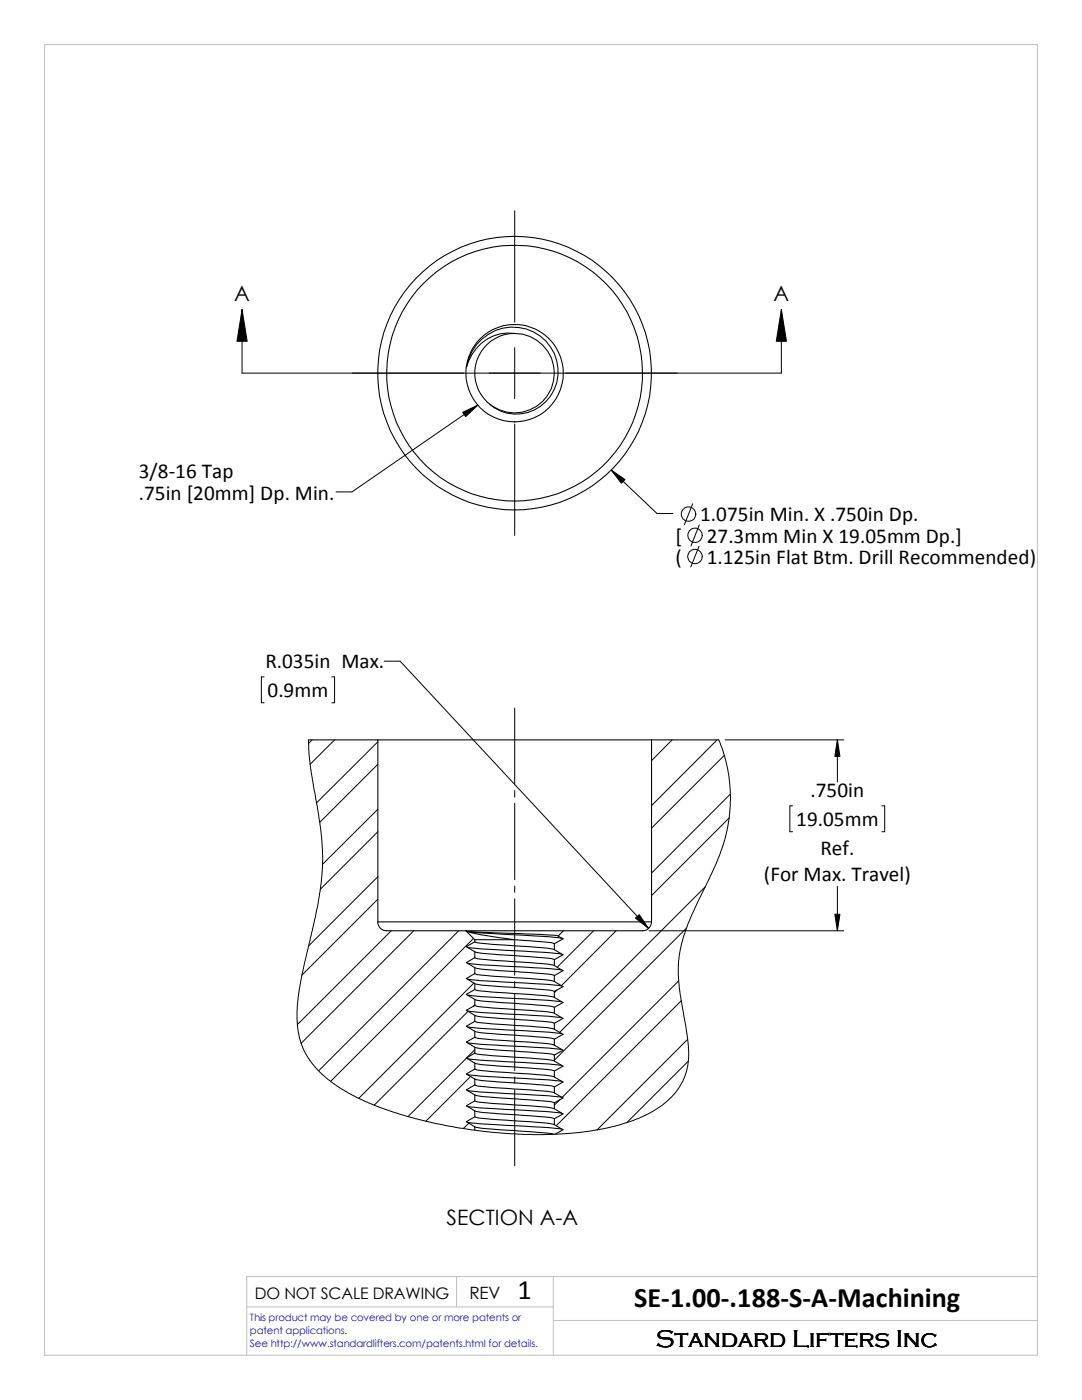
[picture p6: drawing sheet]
<svg xmlns="http://www.w3.org/2000/svg" width="216mm" height="279mm" viewBox="0 0 216 279" stroke-linecap="round" stroke-linejoin="round" font-family="sans-serif">
<path d="M8.9 8.9h198.1v261.6h-198.1zM91.1 254.8v6M110.4 254.8v15.7M207 254.8h-157.8v15.7M49.2 260.8h61.2M110.4 263.5h96.6" fill="none" stroke="#c0c0c0" stroke-width=".2"/>
<g fill="none" stroke="#000" stroke-width=".2">
<path d="M102.7 42.1v22.2M48.3 61.8l1 6.3h-2zM48.3 61.8v12.7h107.6v-12.7M102.7 69.4v10.1M155.9 61.8l1 6.3h-2zM92.3 82.3l3-1.4-2.4 2.2zM95.3 80.9l-25.1 17.3h-3.1M102.7 84.6v22.2M122 93.8l2.7 1.9-.7 .7zM122 93.8l9.1 8.7h3.2M138.2 100.5l-1.6 4.2M139.5 109l-1.7 4.2"/>
<path d="M139.5 104.8l-1.6 4.1M52.7 135.1h-.5v5.2h.5M66.2 135.1h.6v5.2h-.6M76.7 132h3.1l49.6 53.3M61.6 147.7v2.6l.4 3.1 2 12.2 .3 3.9 .1 2.5-.3 3.8-.6 4.4-3.3 14.6-.8 5.6-.1 3.3 .2 2.1 .6 2.4 1.2 2.6 1.1 1.5 1.8 2 3.4 2.7 3.7 2.1 5.6 2.3 6 1.9 7.8 1.7 7.4 1 8.2 .4 5.8-.1 5.5-.5 4.8-1 4-1.2 3-1.3 2.9-1.9 2.2-2 1-1.3 .8-1.5 .6-1.6 .3-1.4 .2-3-.3-3.1-1.4-8-.3-2.6-.1-3.2 .4-3.1 .6-2.4 1-3 1.9-4.2 3.4-7 1.1-2.7 1.2-4 .6-3.4 .3-4.2-.3-3.8-.8-3.8-1.3-3.4M62.3 147.7l-.7 .7M66.8 147.7l-4.9 4.8M75.4 148l-12.2 12.2M75.4 152.5l-11.6 11.6M102.7 141.3v15.2M102.7 157.8v1.2M134.1 147.7l-4.1 4.1"/>
<path d="M143.1 147.7l-13.1 13.1M144.5 150.7l-14.5 14.6M144.7 147.7h23.7M145.7 158.5l-15.7 15.7M167.1 147.7l.5 3.3h-1zM167.1 147.7v8.3M75.4 161.5l-11.1 11M75.4 175l-13.8 13.8M75.4 166l-11.5 11.5M75.4 179.5l-15.2 15.1M102.7 160.3v15.3M102.7 176.8v1.3"/>
<path d="M102.7 179.4v15.2M140.7 177l-29 29M145.5 163.2l-15.5 15.5M158.2 160.8h-.6v5.2h.6M167.1 176.9v8.9M176 160.8h.5v5.2h-.5M78.1 185.8l-18.7 18.7M82.5 185.8l-22.4 22.4M91.5 185.8l-27.9 27.9M94.5 187.3l-28.5 28.5M94.6 196.2l-23 23M102.7 195.9v1.2"/>
<path d="M102.7 198.4v15.3M111.2 197.6l-.6 .5M118.4 185.8l-7.2 7.2M122.9 185.8l-10.9 10.9M126.8 183.2l.8-.7 1.8 2.8zM129.5 185.8h38.9M135.4 195.7l-23.2 23.3M135.9 199.7l-24.9 25M137 185.2l-26.4 26.4M166.6 182.5h1l-.5 3.3zM93 211.2l-11.6 11.6M93.4 201.8l-18.7 18.8"/>
<path d="M93.9 214.8l-8.9 9M94.7 209.5l-1.6 1.6M94.7 200.5l-.3 .4M102.7 214.9v1.3M102.7 217.5v15.2M111.7 219.5l-1.1 1.1M137.2 207.4l-18.1 18.1M137.3 211.8l-12.2 12.2M93.6 224.2l-1.1 1"/>
<circle cx="137.4" cy="102.6" r="1.45"/>
<circle cx="138.7" cy="106.8" r="1.44"/>
<circle cx="138.7" cy="111.1" r="1.44"/>
</g>
<g fill="none" stroke="#000" stroke-width=".21">
<path d="M96.1 67.7a9 9 0 0 1 11.9-.4 9 9 0 0 1 1.9 11.7 8.2 8.2 0 0 1-11.3 2.4 8.2 8.2 0 0 1-2.6-11.2 8 8 0 0 1 6.6-3.7 8.7 8.7 0 0 0-9.5 6.7 9.5 9.5 0 0 1 3-5.5zM102.4 66.5h.3M102.6 66.5a7.9 7.9 0 0 1 7.6 10.6 7.9 7.9 0 0 1-12.5 3.5M61.6 147.7h81.8M75.4 147.7v36.3M130 147.7v36.3M75.4 184a1.74 1.74 0 0 0 1.8 1.8h51a1.81 1.81 0 0 0 1.8-1.8M75.4 184h54.6M93 185.8l1.7 1.7M93.1 185.8a51.2 51.2 0 0 0 9.5 1.7M93.1 185.8l11.9 .6a33.8 33.8 0 0 1 6.4 .4M93.1 185.8a72 72 0 0 0 9.6 .8l6.8 .3 2.8 .4"/>
<path d="M93.3 189.1l2.5 .3 13.7 .7 2.6 .3M93.3 192.2l2.5 .3 13.7 .8 2.6 .3M93.3 195.4l2.5 .3 13.7 .8 2.6 .3M93.3 198.6l2.5 .3 13.7 .7 2.6 .3M94.7 188l1.4 .3 6.6 .5a42.3 42.3 0 0 1 7.9 .7M94.7 191.1l1.4 .3 6.6 .5a42.3 42.3 0 0 1 7.9 .8M94.7 189.9a86.5 86.5 0 0 0 11 1l4.3 .4 .6 .2M94.7 194.3l1.4 .3 6.6 .5a42.3 42.3 0 0 1 7.9 .8M94.7 193.1a86.5 86.5 0 0 0 11 1l4.3 .4 .6 .2M94.7 197.5l1.4 .3 6.6 .5a42.3 42.3 0 0 1 7.9 .8M94.7 196.3a86.5 86.5 0 0 0 11 1l4.3 .4 .6 .2M94.7 199.5a86.5 86.5 0 0 0 11 .9l4.3 .4 .6 .2"/>
<path d="M94.7 188l-1.7 .9 1.7 1M94.7 191.1l-1.7 1 1.7 1M94.7 194.3l-1.7 1 1.7 1M94.7 197.5l-1.7 1 1.7 1M94.7 187.5h7.9M94.7 187.5v.5M94.7 189.9v1.2M94.7 193.1v1.2M94.7 196.3v1.2M94.7 199.5v1.2M102.6 187.5l6.7 .5 1.3 .3M110.6 189.5l1.8 1-1.8 1"/>
<path d="M110.6 192.7l1.8 1-1.8 1M110.6 195.9l1.8 1-1.8 1M110.6 199.1l1.8 1-1.8 .9M110.6 188.3v1.2M110.6 191.5v1.2M110.6 194.7v1.2M110.6 197.9v1.2M111.4 186.8l1 .6-1.8 .9M112.4 185.8l-1 1M93.3 201.8l2.5 .3 13.7 .7 2.6 .3M93.3 204.9l2.5 .3 13.7 .8 2.6 .3M93.3 208.1l2.5 .3 13.7 .8 2.6 .3"/>
<path d="M93.3 211.3l2.5 .3 13.7 .7 2.6 .3M93.3 214.5l2.5 .3 13.7 .7 2.6 .3M93.3 217.6l2.5 .3 13.7 .8 2.6 .3M94.7 200.7l1.4 .3 6.6 .5a42.3 42.3 0 0 1 7.9 .7M94.7 203.8l1.4 .3 6.6 .5a42.3 42.3 0 0 1 7.9 .8M94.7 202.6a86.5 86.5 0 0 0 11 1l4.3 .4 .6 .2M94.7 207l1.4 .3 6.6 .5a42.3 42.3 0 0 1 7.9 .8M94.7 205.8a86.5 86.5 0 0 0 11 1l4.3 .4 .6 .2M94.7 210.2l1.4 .3 6.6 .5a42.3 42.3 0 0 1 7.9 .8M94.7 209a86.5 86.5 0 0 0 11 1l4.3 .4 .6 .2M94.7 213.4l1.4 .3 6.6 .5a42.3 42.3 0 0 1 7.9 .7M94.7 212.2a86.5 86.5 0 0 0 11 .9l4.3 .4 .6 .2"/>
<path d="M94.7 216.5l1.4 .3 6.6 .5a42.3 42.3 0 0 1 7.9 .8M94.7 215.3a86.5 86.5 0 0 0 11 1l4.3 .4 .6 .2M94.7 219.7l1.4 .3 6.6 .5a42.3 42.3 0 0 1 7.9 .8M94.7 218.5a86.5 86.5 0 0 0 11 1l4.3 .4 .6 .2M94.7 200.7l-1.7 .9 1.7 1M94.7 203.8l-1.7 1 1.7 1M94.7 207l-1.7 1 1.7 1M94.7 210.2l-1.7 1 1.7 1M94.7 213.4l-1.7 .9 1.7 1M94.7 216.5l-1.7 1 1.7 1M94.7 219.7l-1.7 1 1.7 1M94.7 202.6v1.2"/>
<path d="M94.7 205.8v1.2M94.7 209v1.2M94.7 212.2v1.2M94.7 215.3v1.2M94.7 218.5v1.2M110.6 202.2l1.8 1-1.8 1M110.6 205.4l1.8 1-1.8 1M110.6 208.6l1.8 1-1.8 1M110.6 211.8l1.8 1-1.8 .9M110.6 214.9l1.8 1-1.8 1M110.6 218.1l1.8 1-1.8 1M110.6 201v1.2"/>
<path d="M110.6 204.2v1.2M110.6 207.4v1.2M110.6 210.6v1.2M110.6 213.7v1.2M110.6 216.9v1.2M93.3 220.8l2.5 .3 13.7 .8 2.6 .3M93.3 224l2.5 .3 13.7 .7 2.6 .3M94.7 222.9l1.4 .3 6.6 .5a42.3 42.3 0 0 1 7.9 .8M94.7 221.7a86.5 86.5 0 0 0 11 1l4.3 .4 .6 .2M94.7 224.9a86.5 86.5 0 0 0 11 .9l4.8 .6M94.7 222.9l-1.7 1 1.7 1M94.7 221.7v1.2"/>
<path d="M94.7 224.9v.7M110.6 221.3l1.8 1-1.8 1M110.6 224.5l1.8 1-1.7 .9M110.6 220.1v1.2M110.6 223.3v1.2"/>
<circle cx="102.7" cy="74.5" r="27.3"/>
<circle cx="102.7" cy="74.5" r="25.5"/>
<circle cx="102.7" cy="74.5" r="9.7"/>
</g>
<path d="M48.3 61.8l1 6.3h-2zM155.9 61.8l1 6.3h-2zM92.3 82.3l3-1.4-2.4 2.2zM122 93.8l2.7 1.9-.7 .7zM167.1 147.7l.5 3.3h-1zM126.8 183.2l.8-.7 1.8 2.8zM166.6 182.5h1l-.5 3.3z" fill="#000"/>
<g font-size="5.6">
<text x="103.3" y="259.2">1</text>
<text x="126.5" y="260.8">SE-1.00-.188-S-A-Machining</text>
</g>
<text font-size="4.9" x="130.9" y="268.7">Standard Lifters Inc</text>
<g font-size="4.2">
<text x="46.7" y="60.1">A</text>
<text x="154.3" y="60.1">A</text>
<text x="27.7" y="95.5">3/8-16 Tap</text>
<text x="27.7" y="99.7">.75in [20mm] Dp. Min.</text>
<text x="139.7" y="104.1">1.075in Min. X .750in Dp.</text>
<text x="134.8" y="112.5">(</text>
<text x="134.8" y="108.3">[</text>
<text x="141" y="108.3">27.3mm Min X 19.05mm Dp.]</text>
<text x="141" y="112.5">1.125in Flat Btm. Drill Recommended)</text>
<text x="53" y="133.4">R.035in Max.</text>
<text x="53.4" y="139.1">0.9mm</text>
<text x="161.7" y="159.1">.750in</text>
<text x="158.9" y="164.8">19.05mm</text>
<text x="163.7" y="170.6">Ref.</text>
<text x="152.4" y="175.7">(For Max. Travel)</text>
<text x="89.1" y="244.5">SECTION A-A</text>
</g>
<text font-size="3.4" x="93.7" y="259.2">REV</text>
<text font-size="3.2" x="50.8" y="259.2">DO NOT SCALE DRAWING</text>
<g font-size="2" fill="#00f">
<text x="49.9" y="263.7">This product may be covered by one or more patents or</text>
<text x="49.9" y="266.2">patent applications.</text>
<text x="49.9" y="268.7">See http://www.standardlifters.com/patents.html for details.</text>
</g>
</svg>
